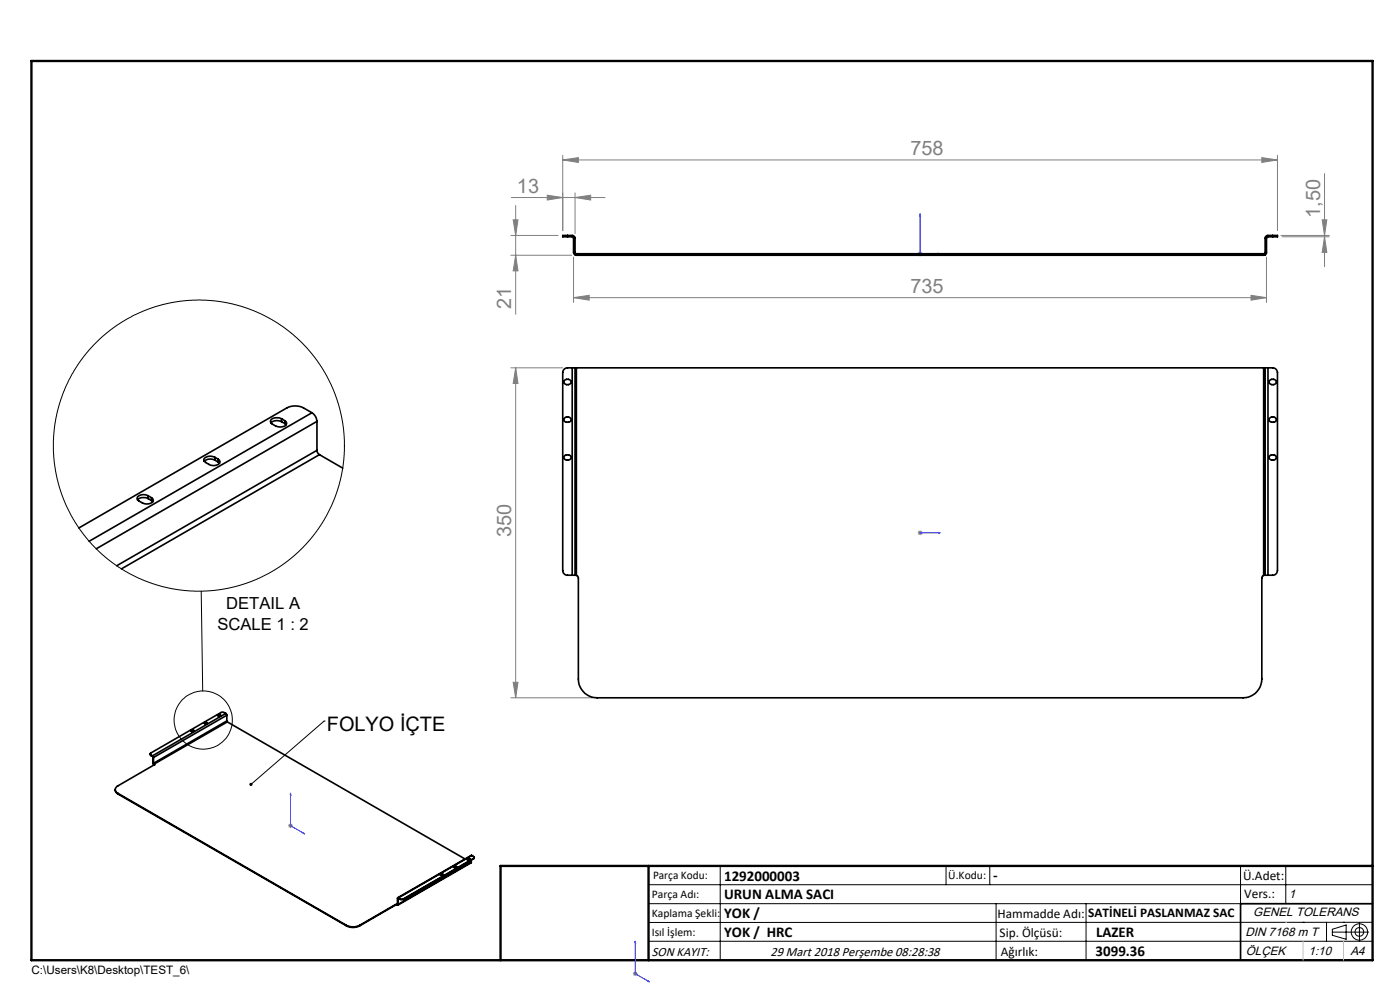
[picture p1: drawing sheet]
<svg xmlns="http://www.w3.org/2000/svg" width="297mm" height="210mm" viewBox="0 0 297 210" stroke-linecap="round" stroke-linejoin="round" font-family="sans-serif">
<g fill="none" stroke="#000" stroke-width=".21">
<path d="M42.7 125.4l.3 21.2M68.8 153h.1M68.8 153l-15.6 13.4M137.6 187.7h153.6M137.6 191.7h153.6M137.6 199.7h153.6M152.8 183.7v20M200.7 183.7v4M210 183.7v4M211.3 191.7v12M230.4 191.7v12M263.2 183.7v20"/>
<path d="M272.8 183.7v8M276.4 195.6h.1M281.4 195.6v4.1M282.6 197.7h7.8M282.6 197.1l3-.9v3l-3-.8zM285 195.6h.1M288.4 195.8v3.8M291.2 195.6l-153.6 .1"/>
<circle cx="43.1" cy="152.7" r="6.2"/>
<circle cx="288.4" cy="197.7" r="1.74"/>
<circle cx="288.4" cy="197.7" r=".93"/>
</g>
<g fill="none" stroke="#00f" stroke-width=".21">
<path d="M195.2 45.4l.1 .4h-.2zM195.2 45.4v8.4h4.2M199 53.7l.4 .1-.4 .1zM195.1 113h.2zM195.2 113h.1M195.2 113h4.2M199.4 113h-.4h.4M61.6 168.2l.1 .4-.1-.1zM61.6 168.2v6.9l3 1.8M64.3 176.6l.3 .3-.3-.1zM134.8 199.6v6.9l3 1.8M134.8 199.6v.4l-.1-.1z"/>
<path d="M137.4 208l.4 .3-.4-.1z"/>
</g>
<g fill="none" stroke="#808080" stroke-width=".21">
<path d="M119.4 33.9l3.3-.5v1.1zM119.4 32.9v16M119.4 33.9h151.6M267.7 33.4l3.3 .5-3.3 .6zM271 32.9v16M281 36.8v19.8M108.4 54.1h12.9M108.4 49.9h10M108.5 41.9h19.8M108.9 46.6h1l-.5 3.3zM109.4 43.6v23.1M109.4 54.1l.5 3.4h-1z"/>
<path d="M116.1 41.4l3.3 .5-3.3 .5zM121.7 54.5v9.7M122 41.9l3.3-.5v1zM122 40.9v8.7M194.7 53.8h1M194.8 53.5l.7 .7M195.2 53.3v1.1M195.5 53.5l-.7 .7M268.7 54.5v9.7M271.7 49.9h10.3M272 50.2h10M280.5 46.6h1l-.5 3.3z"/>
<path d="M281 50.2l.5 3.3h-1zM108.4 78h11M109.4 78v70M109.4 78l.5 3.3h-1zM121.7 63.1l3.3-.5v1.1zM121.7 63.1h147M265.4 62.6l3.3 .5-3.3 .6zM194.7 113h1M194.8 112.7l.7 .7M195.2 112.5v1M195.5 112.7l-.7 .7M108.4 148h17.3"/>
<path d="M108.9 144.7h1l-.5 3.3zM61.1 175.1h1M61.3 174.8l.7 .7M61.6 174.7v.9M62 174.8l-.7 .7M134.3 206.5h1M134.4 206.2l.7 .7M134.8 206v1M135.1 206.2l-.7 .7"/>
</g>
<path d="M106.2 203.7h185" fill="none" stroke="#000" stroke-width=".25"/>
<path d="M291.2 191.7h-28v12" fill="none" stroke="#000" stroke-width=".35"/>
<path d="M6.7 12.9h284.5v190.8h-284.5zM137.6 183.7v20M291.2 183.7h-185v20" fill="none" stroke="#000" stroke-width=".5"/>
<path d="M272.8 195.6h.1M276.4 199.7v4M285 199.7v4" fill="none" stroke="#c0c0c0" stroke-width=".21"/>
<path d="M53 166.1a.34 .34 0 0 1 .5 0 .34 .34 0 0 1 0 .5 .34 .34 0 0 1-.5 0l.2-.2-.2 .2z" fill="#000"/>
<g fill="#00f">
<path d="M199 113h.4zM195.1 113h.2z"/>
<path d="M137.4 208l.4 .3-.4-.1zM134.8 199.6v.4l-.1-.1z"/>
<path d="M64.3 176.6l.3 .3-.3-.1zM61.6 168.2l.1 .4-.1-.1z"/>
<path d="M199 53.7l.4 .1-.4 .1zM195.2 45.4l.1 .4h-.2z"/>
</g>
<g fill="#808080">
<path d="M119.4 33.9l3.3-.5v1.1zM267.7 33.4l3.3 .5-3.3 .6z"/>
<path d="M116.1 41.4l3.3 .5-3.3 .5zM122 41.9l3.3-.5v1zM121.7 63.1l3.3-.5v1.1zM265.4 62.6l3.3 .5-3.3 .6z"/>
<path d="M109.4 54.1l.5 3.4h-1zM108.9 46.6h1l-.5 3.3z"/>
<path d="M281 50.2l.5 3.3h-1zM280.5 46.6h1l-.5 3.3z"/>
<path d="M109.4 78l.5 3.3h-1zM108.9 144.7h1l-.5 3.3z"/>
</g>
<g fill="none" stroke="#000" stroke-width=".35">
<path d="M120.4 49.9h1a.6 .6 0 0 1 .6 .6l.1 3.3M120.4 50.2h1l.3 .2v3.1l.1 .5 .3 .1M120.4 49.9h-1v.3h1M120.4 49.9v.3M122.1 53.8h.6M122.1 54.1h.6M122.1 53.8v.3M122.7 53.8h4M122.7 54.1h4M122.7 53.8v.3M126.7 53.8v.3M126.7 53.8h137"/>
<path d="M126.7 54.1h137M263.7 53.8h4M263.7 54.1h4M263.7 53.8v.3M267.7 53.8v.3M268.3 53.8h-.6M268.3 54.1h-.6M268.3 53.8v.3M270 50.2h-1l-.3 .2v3.3l-.4 .4M270 49.9h-1a.6 .6 0 0 0-.6 .6l-.1 3.3M270 49.9h1v.3h-1M270 49.9v.3"/>
<path d="M121.4 78h-1a1.02 1.02 0 0 0-1 1v42a1.02 1.02 0 0 0 1 1h1M121.4 78h.6M121.4 78v44M122 78h.3M122 78v44M122.3 78h145.8M122.3 78v44.1M268.1 78h.3M268.1 78v44.1M268.4 78h.6M268.4 78v44M269 78h1a1.02 1.02 0 0 1 1 1v42a1.02 1.02 0 0 1-1 1h-1"/>
<path d="M269 78v44M45.6 97a1.67 1.67 0 0 0-2.4 .5 2.24 2.24 0 0 0 3.4 .8l.1-.3-.4-.6M45.6 97.6a1.97 1.97 0 0 0-2.3 .3M45.6 97l.7 .4M45.6 97v.6M45.6 97.6l.7 .4M46.3 97.4v.6M46.3 98l.3 .3M59.7 88.8a1.64 1.64 0 0 0-2.3 .6 2.26 2.26 0 0 0 3.3 .7l.1-.3-.4-.6M59.7 89.5a1.97 1.97 0 0 0-2.2 .2M59.7 88.8l.7 .4M59.7 88.8v.7"/>
<path d="M59.7 89.5l.7 .3M60.4 89.2v.6M60.4 89.8l.3 .3M66.2 87.6a2.34 2.34 0 0 1 1 1.8M66.2 87.6a6.1 6.1 0 0 0-3.1-1.5l-1.4 .1-.8 .3-44.2 25.5M66.2 87.6l-47.3 27.2M67.2 95.5l.3 .7 .3 .2M67.2 89.4l-46.8 27M67.2 89.4v6.1M67.2 95.5l-42.4 24.5M67.8 96.4l-42 24.3M67.8 96.4l4.9 2.9"/>
<path d="M119.8 80.6a.76 .76 0 0 1 .9-.1 .76 .76 0 0 1 .4 .7 .75 .75 0 0 1-.9 .4 .75 .75 0 0 1-.5-.8zM119.8 88.6a.74 .74 0 0 1 .9-.2 .74 .74 0 0 1 .4 .8 .85 .85 0 0 1-1.5-.2zM119.8 96.7a.74 .74 0 0 1 .9-.2 .74 .74 0 0 1 .4 .8 .85 .85 0 0 1-1.5-.3zM269.4 96.7l.8-.2a.55 .55 0 0 1 .6 .5 .55 .55 0 0 1-.6 .6 .7 .7 0 0 1-1-.6zM269.4 88.6l.8-.1a.55 .55 0 0 1 .6 .5 .55 .55 0 0 1-.6 .6 .7 .7 0 0 1-1-.6zM269.4 80.6a.73 .73 0 0 1 .9-.1 .73 .73 0 0 1 .4 .7 .75 .75 0 0 1-.9 .4 .75 .75 0 0 1-.5-.8zM31.4 105.2a1.64 1.64 0 0 0-2.3 .5 2.26 2.26 0 0 0 3.3 .7l.1-.3-.4-.5M31.4 105.8a2.07 2.07 0 0 0-2.2 .2M31.4 105.2l.7 .4M31.4 105.2v.6M31.4 105.8l.7 .4M32.1 105.6v.6"/>
<path d="M32.1 106.2l.3 .2M121.4 122h.6M122 122l.3 .1M122.3 122.1l.4 .4v21.5a4 4 0 0 0 4 4h137a3.9 3.9 0 0 0 4-4v-21.5l.4-.4M268.4 122h.6M268.4 122l-.3 .1M31.9 159.9l.1 .4M41 154.9l-.5 .1a.36 .36 0 0 0 .3 .2 .36 .36 0 0 0 .4-.2l-.1-.1M41 155h-.5M41 154.9h.1M41 155l.2 .1M41 154.9v.1"/>
<path d="M41.1 154.9v.2M43.8 153.2l-.4 .1a.33 .33 0 0 0 .2 .3 .33 .33 0 0 0 .4-.2l-.1-.1M43.8 153.3l-.4 .1M43.8 153.2l.1 .1M43.8 153.2v.1M43.8 153.3l.1 .1M43.9 153.3v.1M43.9 153.4l.1 .1M46.6 151.6l-.2-.1-.2 .3a.33 .33 0 0 0 .3 .2 .33 .33 0 0 0 .3-.3M46.6 151.7l-.4 .1M46.6 151.6l.2 .1M46.6 151.6v.1"/>
<path d="M46.6 151.7l.2 .1M46.8 151.7v.1M46.8 151.8v.1M47.9 151.3l.2 .4M47.9 151.3l-.6-.2-.5 .1-14.9 8.6v.2l.1 .1M47.9 151.3l-15.6 9M48.1 152.9l.1 .2M48.1 151.7l-15.5 9M48.1 151.7v1.2M48.1 152.9l-15.5 9M48.2 153.1l-15.5 9M48.2 153.1l50.4 29.1"/>
<path d="M24.4 167.5l.2 .5 .4 .4M25 168.3l48.5 28M25 168.3v.1M25 168.4l48.5 28M32 160.3l.5 .2v1.5l.1 .2M32 160.1v.2M32 160.1l.3 .2M32.3 160.3l.3 .4M32.6 161.9v.1M32.6 160.7v1.2M32.6 162l.1 .1M32.6 162.2h.1"/>
<path d="M32.6 162v.2M32.7 162.1v.2l-7.7 4.4a.85 .85 0 0 0-.6 .8 .85 .85 0 0 0 .6 .8M32.7 162.2h.1M73.5 196.3a3.3 3.3 0 0 0 2.8 0M73.5 196.4a2.97 2.97 0 0 0 2.8 0M73.5 196.3v.1M76.3 196.3v.1M83.9 192h.4M83.9 191.9l-7.6 4.4M83.9 191.9v.1M83.9 192l-7.6 4.4M84.2 191.9h-.3"/>
<path d="M84.2 191.9h.1M84.3 191.9v.1M84.3 191.8v.1M84.3 191.8l-.1 .1M84.4 191.9l-.1 .1M84.4 190.6v1.3M84.5 190.6h-.1M84.5 190.5l-.2 .1v1.2M84.5 190.5l.4 .2M84.5 190.6l.4 .2M84.9 190.7h.7M84.9 190.8h.7"/>
<path d="M84.9 190.7v.1M85.6 190.7v.1M93.8 185.4h-.3a.31 .31 0 0 0 .2 .3 .31 .31 0 0 0 .4-.2h-.1M93.8 185.5l-.4 .1M93.8 185.4l.2 .1M93.8 185.4v.1M93.8 185.5l.2 .1M94 185.5v.1M94 185.6l.1 .1M96.7 183.8h-.4a.31 .31 0 0 0 .1 .3 .31 .31 0 0 0 .4 0v-.2M96.7 183.9h-.5M96.7 183.8l.1 .1"/>
<path d="M96.7 183.8v.1M96.7 183.9l.1 .1M96.8 183.9v.1M96.8 184h.1M99.5 182.1l-.4 .1a.36 .36 0 0 0 .3 .3 .36 .36 0 0 0 .3-.2v-.1M99.5 182.3h-.4M99.5 182.1l.2 .1M99.5 182.3l.2 .1M99.5 182.1v.2M99.7 182.2v.1M100 182.9l-15.6 9.1M100 182.5v.4"/>
<path d="M100 182.9l-15.6 9M100.1 181.5l.3 .2a.22 .22 0 0 1 .2 .2 .22 .22 0 0 1-.2 .2M100.1 181.5l-15.7 8.9M100.1 181.5l-15.6 9M100.4 182.1l-14.8 8.6M100.4 182.1v.1M100.4 182.2l-14.8 8.6M100.6 181.9l-.2 .3"/>
</g>
<circle cx="42.2" cy="94.5" r="30.9" fill="none" stroke="#000" stroke-width=".21"/>
<g font-size="4.2" fill="#808080">
<text x="193.1" y="33">758</text>
<text x="109.7" y="40.9">13</text>
<text x="280.1" y="46.2" transform="rotate(-90 280.1 46.2)">1,50</text>
<text x="108.5" y="65.5" transform="rotate(-90 108.5 65.5)">21</text>
<text x="193.1" y="62.2">735</text>
<text x="108.5" y="113.9" transform="rotate(-90 108.5 113.9)">350</text>
</g>
<text font-size="4.2" x="69.3" y="155">FOLYO İÇTE</text>
<g font-size="3.5">
<text x="48" y="129.1">DETAIL A</text>
<text x="46.1" y="133.6">SCALE 1 : 2</text>
</g>
<g font-size="3.2">
<text x="153.6" y="186.8">1292000003</text>
<text x="153.6" y="190.8">URUN ALMA SACI</text>
<text x="210.7" y="186.6">-</text>
<text x="153.6" y="194.8">YOK /</text>
<text x="153.6" y="198.8">YOK / HRC</text>
<text x="232.4" y="202.8">3099.36</text>
<text x="232.5" y="198.8">LAZER</text>
</g>
<g font-size="2.8">
<text x="263.7" y="186.7">Ü.Adet:</text>
<text x="263.9" y="190.5">Vers.:</text>
<text x="211.6" y="194.8">Hammadde Adı:</text>
<text x="230.9" y="194.5">SATİNELİ PASLANMAZ SAC</text>
<text x="138.3" y="202.8">SON KAYIT:</text>
<text x="163.5" y="202.8">29 Mart 2018 Perşembe 08:28:38</text>
<text x="212.1" y="198.7">Sip. Ölçüsü:</text>
<text x="212.3" y="202.7">Ağırlık:</text>
</g>
<g font-size="2.6">
<text x="273.4" y="190.4">1</text>
<text x="265.9" y="194.4">GENEL TOLERANS</text>
<text x="264.2" y="198.5">DIN 7168 m T</text>
<text x="264.3" y="202.6">ÖLÇEK</text>
<text x="277.6" y="202.6">1:10</text>
<text x="286.5" y="202.6">A4</text>
</g>
<g font-size="2.5">
<text x="138.3" y="190.5">Parça Adı:</text>
<text x="138.5" y="186.5">Parça Kodu:</text>
<text x="201.2" y="186.5">Ü.Kodu:</text>
<text x="138.3" y="194.5">Kaplama Şekli:</text>
<text x="138.3" y="198.6">Isıl İşlem:</text>
<text x="6.7" y="206.7">C:\Users\K8\Desktop\TEST_6\</text>
</g>
</svg>
